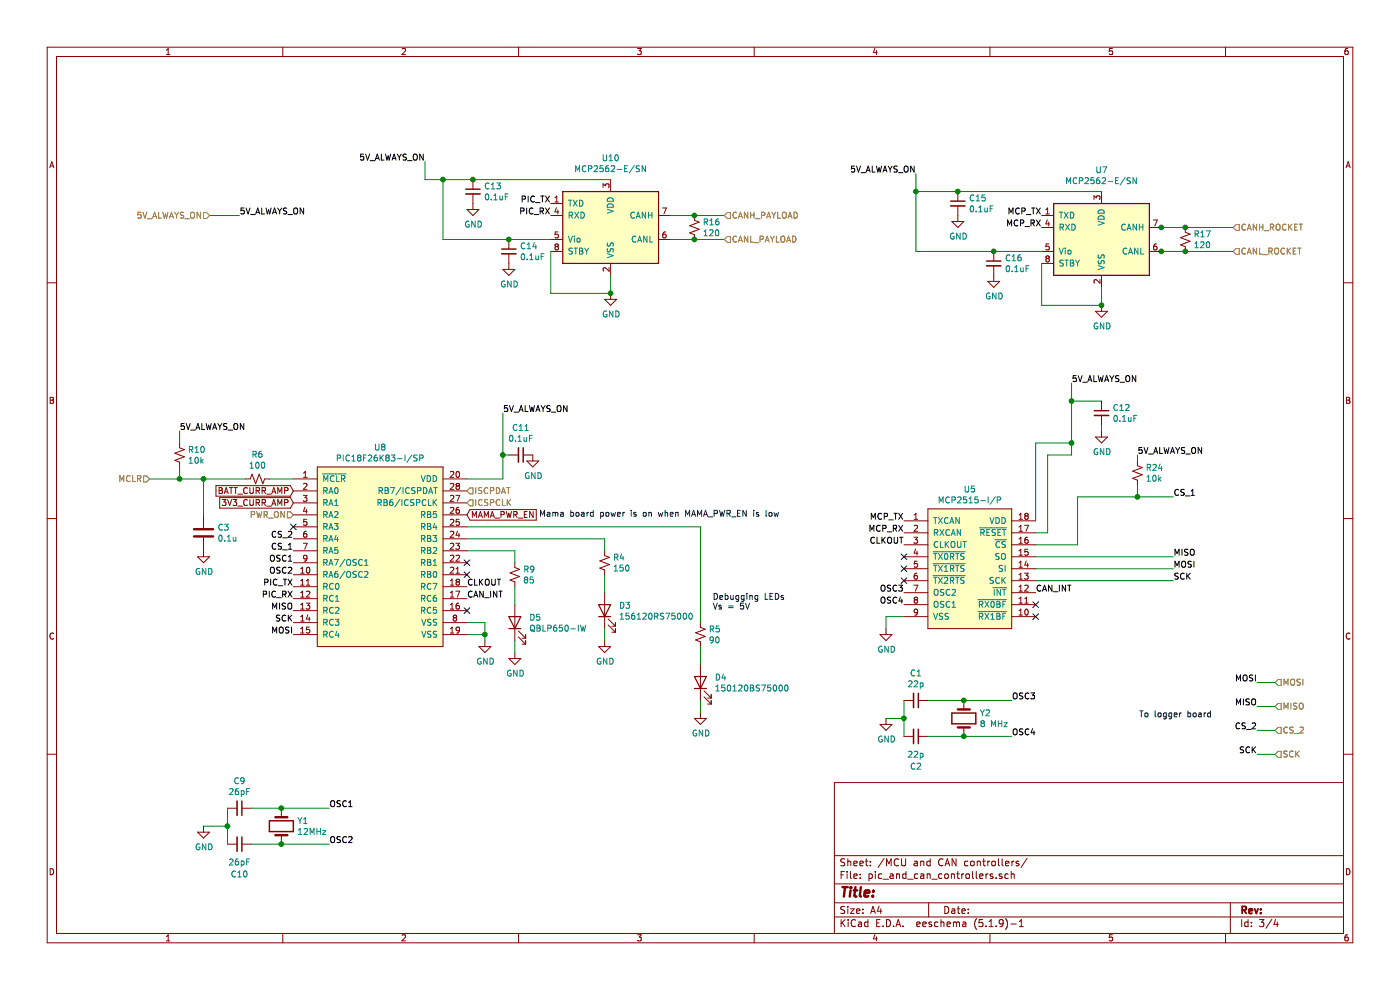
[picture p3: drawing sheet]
EESchema Schematic File Version 4
EELAYER 30 0
EELAYER END
$Descr A4 11693 8268
encoding utf-8
Sheet 3 4
Title ""
Date ""
Rev ""
Comp ""
Comment1 ""
Comment2 ""
Comment3 ""
Comment4 ""
$EndDescr
$Comp
L Interface_CAN_LIN:MCP2562-E-SN U7
U 1 1
P 9200 2000
F 0 "U7" H 9200 2581 50  0000 C CNN
F 1 "MCP2562-E/SN" H 9200 2490 50  0000 C CNN
F 2 "Package_SO:SOIC-8_3.9x4.9mm_P1.27mm" H 9200 1500 50  0001 C CIN
F 3 "http://ww1.microchip.com/downloads/en/DeviceDoc/25167A.pdf" H 9200 2000 50  0001 C CNN
	1    9200 2000
	1    0    0    -1  
$EndComp
$Comp
L power:GND #PWR051
U 1 1
P 5100 2450
F 0 "#PWR051" H 5100 2200 50  0001 C CNN
F 1 "GND" H 5105 2277 50  0000 C CNN
F 2 "" H 5100 2450 50  0001 C CNN
F 3 "" H 5100 2450 50  0001 C CNN
	1    5100 2450
	1    0    0    -1  
$EndComp
$Comp
L Device:C_Small C14
U 1 1
P 4250 2100
F 0 "C14" H 4342 2146 50  0000 L CNN
F 1 "0.1uF" H 4342 2055 50  0000 L CNN
F 2 "" H 4250 2100 50  0001 C CNN
F 3 "~" H 4250 2100 50  0001 C CNN
	1    4250 2100
	1    0    0    -1  
$EndComp
Text HLabel 10300 1900 2    50   Input ~ 0
CANH_ROCKET
Text HLabel 10300 2100 2    50   Input ~ 0
CANL_ROCKET
Text Label 4600 1700 2    50   ~ 0
PIC_TX
Text Label 4600 1800 2    50   ~ 0
PIC_RX
Text Label 8700 1800 2    50   ~ 0
MCP_TX
Text Label 8700 1900 2    50   ~ 0
MCP_RX
Text HLabel 1750 1800 0    50   Input ~ 0
5V_ALWAYS_ON
Wire Wire Line
	1750 1800 2000 1800
Wire Wire Line
	5100 2450 5100 2300
$Comp
L power:GND #PWR053
U 1 1
P 9200 2550
F 0 "#PWR053" H 9200 2300 50  0001 C CNN
F 1 "GND" H 9205 2377 50  0000 C CNN
F 2 "" H 9200 2550 50  0001 C CNN
F 3 "" H 9200 2550 50  0001 C CNN
	1    9200 2550
	1    0    0    -1  
$EndComp
$Comp
L Device:C_Small C16
U 1 1
P 8300 2200
F 0 "C16" H 8392 2246 50  0000 L CNN
F 1 "0.1uF" H 8392 2155 50  0000 L CNN
F 2 "" H 8300 2200 50  0001 C CNN
F 3 "~" H 8300 2200 50  0001 C CNN
	1    8300 2200
	1    0    0    -1  
$EndComp
Wire Wire Line
	7650 1450 7650 1600
Wire Wire Line
	7650 2100 8300 2100
Wire Wire Line
	7650 1600 8000 1600
Wire Wire Line
	4600 2100 4600 2450
Wire Wire Line
	8700 2200 8700 2550
Wire Wire Line
	8700 2550 9200 2550
Wire Wire Line
	9200 2550 9200 2400
Text HLabel 3900 4100 2    50   Input ~ 0
ISCPDAT
Text HLabel 1250 4000 0    50   Input ~ 0
MCLR
$Comp
L power:GND #PWR045
U 1 1
P 4450 3800
F 0 "#PWR045" H 4450 3550 50  0001 C CNN
F 1 "GND" H 4455 3627 50  0000 C CNN
F 2 "" H 4450 3800 50  0001 C CNN
F 3 "" H 4450 3800 50  0001 C CNN
	1    4450 3800
	1    0    0    -1  
$EndComp
$Comp
L Device:C_Small C11
U 1 1
P 4350 3800
F 0 "C11" V 4121 3800 50  0000 C CNN
F 1 "0.1uF" V 4212 3800 50  0000 C CNN
F 2 "" H 4350 3800 50  0001 C CNN
F 3 "~" H 4350 3800 50  0001 C CNN
	1    4350 3800
	0    1    1    0   
$EndComp
$Comp
L Device:Crystal Y1
U 1 1
P 2350 6900
F 0 "Y1" V 2304 7031 50  0000 L CNN
F 1 "12MHz" V 2395 7031 50  0000 L CNN
F 2 "" H 2350 6900 50  0001 C CNN
F 3 "~" H 2350 6900 50  0001 C CNN
	1    2350 6900
	0    1    1    0   
$EndComp
$Comp
L Device:C_Small C10
U 1 1
P 2000 7050
F 0 "C10" V 2250 7050 50  0000 C CNN
F 1 "26pF" V 2150 7050 50  0000 C CNN
F 2 "" H 2000 7050 50  0001 C CNN
F 3 "~" H 2000 7050 50  0001 C CNN
	1    2000 7050
	0    1    1    0   
$EndComp
$Comp
L Device:C_Small C9
U 1 1
P 2000 6750
F 0 "C9" V 1771 6750 50  0000 C CNN
F 1 "26pF" V 1862 6750 50  0000 C CNN
F 2 "" H 2000 6750 50  0001 C CNN
F 3 "~" H 2000 6750 50  0001 C CNN
	1    2000 6750
	0    1    1    0   
$EndComp
$Comp
L power:GND #PWR040
U 1 1
P 1700 6900
F 0 "#PWR040" H 1700 6650 50  0001 C CNN
F 1 "GND" H 1705 6727 50  0000 C CNN
F 2 "" H 1700 6900 50  0001 C CNN
F 3 "" H 1700 6900 50  0001 C CNN
	1    1700 6900
	1    0    0    -1  
$EndComp
Wire Wire Line
	2100 6750 2350 6750
Wire Wire Line
	2100 7050 2350 7050
Wire Wire Line
	1900 6900 1700 6900
Text Label 2450 4800 2    50   ~ 0
OSC2
Text Label 2750 6750 0    50   ~ 0
OSC1
Text Label 2750 7050 0    50   ~ 0
OSC2
Wire Wire Line
	2350 7050 2750 7050
Connection ~ 2350 7050
Wire Wire Line
	2350 6750 2750 6750
Connection ~ 2350 6750
Text HLabel 3900 4200 2    50   Input ~ 0
ICSPCLK
Wire Wire Line
	1900 6750 1900 6900
Connection ~ 1900 6900
Wire Wire Line
	1900 6900 1900 7050
Text Label 2450 4900 2    50   ~ 0
PIC_TX
Text Label 2450 5000 2    50   ~ 0
PIC_RX
Text Label 2450 4600 2    50   ~ 0
CS_1
Text Label 2450 5300 2    50   ~ 0
MOSI
Text Label 2450 5100 2    50   ~ 0
MISO
Text Label 2450 5200 2    50   ~ 0
SCK
Text Label 3900 4900 0    50   ~ 0
CLKOUT
Text Label 8650 4950 0    50   ~ 0
CAN_INT
Text Label 3900 5000 0    50   ~ 0
CAN_INT
Text HLabel 6050 1800 2    50   Input ~ 0
CANH_PAYLOAD
Text HLabel 6050 2000 2    50   Input ~ 0
CANL_PAYLOAD
Text HLabel 2450 4300 0    50   Input ~ 0
PWR_ON
$Comp
L Device:C_Small C15
U 1 1
P 8000 1700
F 0 "C15" H 8092 1746 50  0000 L CNN
F 1 "0.1uF" H 8092 1655 50  0000 L CNN
F 2 "" H 8000 1700 50  0001 C CNN
F 3 "~" H 8000 1700 50  0001 C CNN
	1    8000 1700
	1    0    0    -1  
$EndComp
Connection ~ 7650 1600
$Comp
L Device:C_Small C13
U 1 1
P 3950 1600
F 0 "C13" H 4042 1646 50  0000 L CNN
F 1 "0.1uF" H 4042 1555 50  0000 L CNN
F 2 "" H 3950 1600 50  0001 C CNN
F 3 "~" H 3950 1600 50  0001 C CNN
	1    3950 1600
	1    0    0    -1  
$EndComp
Text HLabel 10650 5700 2    50   Input ~ 0
MOSI
Text HLabel 10650 5900 2    50   Input ~ 0
MISO
Text HLabel 10650 6100 2    50   Input ~ 0
CS_2
Text HLabel 10650 6300 2    50   Input ~ 0
SCK
Text Label 10500 6100 2    50   ~ 0
CS_2
Text Label 10500 5900 2    50   ~ 0
MISO
Text Label 10500 5700 2    50   ~ 0
MOSI
Text Label 10500 6300 2    50   ~ 0
SCK
Text Notes 10125 6000 2    50   ~ 0
To logger board\n
Text Label 7550 4450 2    50   ~ 0
MCP_RX
Text Label 7550 4350 2    50   ~ 0
MCP_TX
NoConn ~ 7550 4650
NoConn ~ 7550 4750
NoConn ~ 7550 4850
$Comp
L power:GND #PWR046
U 1 1
P 7400 5250
F 0 "#PWR046" H 7400 5000 50  0001 C CNN
F 1 "GND" H 7405 5077 50  0000 C CNN
F 2 "" H 7400 5250 50  0001 C CNN
F 3 "" H 7400 5250 50  0001 C CNN
	1    7400 5250
	1    0    0    -1  
$EndComp
NoConn ~ 8650 5150
NoConn ~ 8650 5050
Text Label 7550 4550 2    50   ~ 0
CLKOUT
Text Label 9800 4850 0    50   ~ 0
SCK
Text Label 9800 4150 0    50   ~ 0
CS_1
Text Label 9800 4650 0    50   ~ 0
MISO
Text Label 9800 4750 0    50   ~ 0
MOSI
Connection ~ 5100 2450
Connection ~ 8000 1600
Wire Wire Line
	8000 1600 9200 1600
Connection ~ 9200 2550
Wire Wire Line
	7650 1600 7650 2100
$Comp
L power:GND #PWR013
U 1 1
P 8000 1800
F 0 "#PWR013" H 8000 1550 50  0001 C CNN
F 1 "GND" H 8005 1627 50  0000 C CNN
F 2 "" H 8000 1800 50  0001 C CNN
F 3 "" H 8000 1800 50  0001 C CNN
	1    8000 1800
	1    0    0    -1  
$EndComp
$Comp
L power:GND #PWR029
U 1 1
P 8300 2300
F 0 "#PWR029" H 8300 2050 50  0001 C CNN
F 1 "GND" H 8305 2127 50  0000 C CNN
F 2 "" H 8300 2300 50  0001 C CNN
F 3 "" H 8300 2300 50  0001 C CNN
	1    8300 2300
	1    0    0    -1  
$EndComp
$Comp
L power:GND #PWR026
U 1 1
P 3950 1700
F 0 "#PWR026" H 3950 1450 50  0001 C CNN
F 1 "GND" H 3955 1527 50  0000 C CNN
F 2 "" H 3950 1700 50  0001 C CNN
F 3 "" H 3950 1700 50  0001 C CNN
	1    3950 1700
	1    0    0    -1  
$EndComp
Wire Wire Line
	4600 2450 5100 2450
$Comp
L power:GND #PWR039
U 1 1
P 4250 2200
F 0 "#PWR039" H 4250 1950 50  0001 C CNN
F 1 "GND" H 4255 2027 50  0000 C CNN
F 2 "" H 4250 2200 50  0001 C CNN
F 3 "" H 4250 2200 50  0001 C CNN
	1    4250 2200
	1    0    0    -1  
$EndComp
$Comp
L Device:R_Small_US R10
U 1 1
P 1500 3800
F 0 "R10" H 1568 3846 50  0000 L CNN
F 1 "10k" H 1568 3755 50  0000 L CNN
F 2 "" H 1500 3800 50  0001 C CNN
F 3 "~" H 1500 3800 50  0001 C CNN
	1    1500 3800
	1    0    0    -1  
$EndComp
$Comp
L payload2020_custom:MCP2515-canhw U5
U 1 1
P 8100 4550
F 0 "U5" H 8100 5015 50  0000 C CNN
F 1 "MCP2515-I/P" H 8100 4924 50  0000 C CNN
F 2 "" H 8050 4550 50  0001 C CNN
F 3 "https://ww1.microchip.com/downloads/en/DeviceDoc/MCP2515-Family-Data-Sheet-DS20001801K.pdf" H 8050 4550 50  0001 C CNN
	1    8100 4550
	1    0    0    -1  
$EndComp
$Comp
L Device:R_Small_US R24
U 1 1
P 9500 3950
F 0 "R24" H 9568 3996 50  0000 L CNN
F 1 "10k" H 9568 3905 50  0000 L CNN
F 2 "" H 9500 3950 50  0001 C CNN
F 3 "~" H 9500 3950 50  0001 C CNN
	1    9500 3950
	1    0    0    -1  
$EndComp
Text GLabel 2450 4100 0    50   Input ~ 0
BATT_CURR_AMP
Text GLabel 2450 4200 0    50   Input ~ 0
3V3_CURR_AMP
NoConn ~ 3900 4700
NoConn ~ 3900 4800
$Comp
L Device:LED D?
U 1 1
P 5050 5100
AR Path="/60ADFB56" Ref="D?"  Part="1" 
AR Path="/6016C5CD/60ADFB56" Ref="D3"  Part="1" 
F 0 "D3" V 5089 4982 50  0000 R CNN
F 1 "156120RS75000" V 4998 4982 50  0000 R CNN
F 2 "" H 5050 5100 50  0001 C CNN
F 3 "~" H 5050 5100 50  0001 C CNN
	1    5050 5100
	0    -1   -1   0   
$EndComp
$Comp
L Device:R_Small_US R?
U 1 1
P 5050 4700
AR Path="/60ADFB5C" Ref="R?"  Part="1" 
AR Path="/6016C5CD/60ADFB5C" Ref="R4"  Part="1" 
F 0 "R4" H 5118 4746 50  0000 L CNN
F 1 "150" H 5118 4655 50  0000 L CNN
F 2 "" H 5050 4700 50  0001 C CNN
F 3 "~" H 5050 4700 50  0001 C CNN
	1    5050 4700
	1    0    0    -1  
$EndComp
Wire Wire Line
	5050 4800 5050 4950
$Comp
L power:GND #PWR?
U 1 1
P 5050 5350
AR Path="/60ADFB63" Ref="#PWR?"  Part="1" 
AR Path="/6016C5CD/60ADFB63" Ref="#PWR018"  Part="1" 
F 0 "#PWR018" H 5050 5100 50  0001 C CNN
F 1 "GND" H 5055 5177 50  0000 C CNN
F 2 "" H 5050 5350 50  0001 C CNN
F 3 "" H 5050 5350 50  0001 C CNN
	1    5050 5350
	1    0    0    -1  
$EndComp
Text Notes 5950 5100 0    50   ~ 0
Debugging LEDs\nVs = 5V\n
Wire Wire Line
	5050 4500 5050 4600
Wire Wire Line
	5050 5250 5050 5350
$Comp
L Device:LED D?
U 1 1
P 5850 5700
AR Path="/60AEEF4C" Ref="D?"  Part="1" 
AR Path="/6016C5CD/60AEEF4C" Ref="D4"  Part="1" 
F 0 "D4" V 5889 5582 50  0000 R CNN
F 1 "150120BS75000" V 5798 5582 50  0000 R CNN
F 2 "" H 5850 5700 50  0001 C CNN
F 3 "~" H 5850 5700 50  0001 C CNN
	1    5850 5700
	0    -1   -1   0   
$EndComp
$Comp
L Device:R_Small_US R?
U 1 1
P 5850 5300
AR Path="/60AEEF52" Ref="R?"  Part="1" 
AR Path="/6016C5CD/60AEEF52" Ref="R5"  Part="1" 
F 0 "R5" H 5918 5346 50  0000 L CNN
F 1 "90" H 5918 5255 50  0000 L CNN
F 2 "" H 5850 5300 50  0001 C CNN
F 3 "~" H 5850 5300 50  0001 C CNN
	1    5850 5300
	1    0    0    -1  
$EndComp
$Comp
L power:GND #PWR?
U 1 1
P 5850 5950
AR Path="/60AEEF59" Ref="#PWR?"  Part="1" 
AR Path="/6016C5CD/60AEEF59" Ref="#PWR019"  Part="1" 
F 0 "#PWR019" H 5850 5700 50  0001 C CNN
F 1 "GND" H 5855 5777 50  0000 C CNN
F 2 "" H 5850 5950 50  0001 C CNN
F 3 "" H 5850 5950 50  0001 C CNN
	1    5850 5950
	1    0    0    -1  
$EndComp
Text Label 2450 4700 2    50   ~ 0
OSC1
$Comp
L Device:C_Small C2
U 1 1
P 7650 6150
F 0 "C2" V 7900 6150 50  0000 C CNN
F 1 "22p" V 7800 6150 50  0000 C CNN
F 2 "" H 7650 6150 50  0001 C CNN
F 3 "~" H 7650 6150 50  0001 C CNN
	1    7650 6150
	0    1    1    0   
$EndComp
$Comp
L Device:C_Small C1
U 1 1
P 7650 5850
F 0 "C1" V 7421 5850 50  0000 C CNN
F 1 "22p" V 7512 5850 50  0000 C CNN
F 2 "" H 7650 5850 50  0001 C CNN
F 3 "~" H 7650 5850 50  0001 C CNN
	1    7650 5850
	0    1    1    0   
$EndComp
$Comp
L power:GND #PWR021
U 1 1
P 7400 6000
F 0 "#PWR021" H 7400 5750 50  0001 C CNN
F 1 "GND" H 7405 5827 50  0000 C CNN
F 2 "" H 7400 6000 50  0001 C CNN
F 3 "" H 7400 6000 50  0001 C CNN
	1    7400 6000
	1    0    0    -1  
$EndComp
Text Label 8450 5850 0    50   ~ 0
OSC3
Text Label 8450 6150 0    50   ~ 0
OSC4
Text Label 7550 4950 2    50   ~ 0
OSC3
Text Label 7550 5050 2    50   ~ 0
OSC4
NoConn ~ 3900 5100
Text Label 2000 1800 0    50   ~ 0
5V_ALWAYS_ON
$Comp
L power:GND #PWR048
U 1 1
P 9200 3600
F 0 "#PWR048" H 9200 3350 50  0001 C CNN
F 1 "GND" H 9205 3427 50  0000 C CNN
F 2 "" H 9200 3600 50  0001 C CNN
F 3 "" H 9200 3600 50  0001 C CNN
	1    9200 3600
	1    0    0    -1  
$EndComp
$Comp
L Device:C_Small C12
U 1 1
P 9200 3450
F 0 "C12" H 9292 3496 50  0000 L CNN
F 1 "0.1uF" H 9292 3405 50  0000 L CNN
F 2 "" H 9200 3450 50  0001 C CNN
F 3 "~" H 9200 3450 50  0001 C CNN
	1    9200 3450
	1    0    0    -1  
$EndComp
$Comp
L Device:R_Small_US R?
U 1 1
P 4300 4800
AR Path="/60B56CD5" Ref="R?"  Part="1" 
AR Path="/6016C5CD/60B56CD5" Ref="R9"  Part="1" 
F 0 "R9" H 4368 4846 50  0000 L CNN
F 1 "85" H 4368 4755 50  0000 L CNN
F 2 "" H 4300 4800 50  0001 C CNN
F 3 "~" H 4300 4800 50  0001 C CNN
	1    4300 4800
	1    0    0    -1  
$EndComp
$Comp
L power:GND #PWR?
U 1 1
P 4300 5450
AR Path="/60B56CCD" Ref="#PWR?"  Part="1" 
AR Path="/6016C5CD/60B56CCD" Ref="#PWR07"  Part="1" 
F 0 "#PWR07" H 4300 5200 50  0001 C CNN
F 1 "GND" H 4305 5277 50  0000 C CNN
F 2 "" H 4300 5450 50  0001 C CNN
F 3 "" H 4300 5450 50  0001 C CNN
	1    4300 5450
	1    0    0    -1  
$EndComp
$Comp
L Device:LED D?
U 1 1
P 4300 5200
AR Path="/60B56CC6" Ref="D?"  Part="1" 
AR Path="/6016C5CD/60B56CC6" Ref="D5"  Part="1" 
F 0 "D5" V 4339 5082 50  0000 R CNN
F 1 "QBLP650-IW" V 4248 5082 50  0000 R CNN
F 2 "" H 4300 5200 50  0001 C CNN
F 3 "~" H 4300 5200 50  0001 C CNN
	1    4300 5200
	0    -1   -1   0   
$EndComp
$Comp
L Device:R_Small_US R6
U 1 1
P 2150 4000
F 0 "R6" V 1945 4000 50  0000 C CNN
F 1 "100" V 2036 4000 50  0000 C CNN
F 2 "" H 2150 4000 50  0001 C CNN
F 3 "~" H 2150 4000 50  0001 C CNN
	1    2150 4000
	0    1    1    0   
$EndComp
$Comp
L Device:C C3
U 1 1
P 1700 4450
F 0 "C3" H 1815 4496 50  0000 L CNN
F 1 "0.1u" H 1815 4405 50  0000 L CNN
F 2 "" H 1738 4300 50  0001 C CNN
F 3 "~" H 1700 4450 50  0001 C CNN
	1    1700 4450
	1    0    0    -1  
$EndComp
$Comp
L power:GND #PWR06
U 1 1
P 1700 4600
F 0 "#PWR06" H 1700 4350 50  0001 C CNN
F 1 "GND" H 1705 4427 50  0000 C CNN
F 2 "" H 1700 4600 50  0001 C CNN
F 3 "" H 1700 4600 50  0001 C CNN
	1    1700 4600
	1    0    0    -1  
$EndComp
Text GLabel 3900 4300 2    50   Input ~ 0
MAMA_PWR_EN
NoConn ~ 2450 4400
Text Notes 4500 4325 0    50   ~ 0
Mama board power is on when MAMA_PWR_EN is low
Text Label 1500 3600 0    50   ~ 0
5V_ALWAYS_ON
Text Label 4200 3450 0    50   ~ 0
5V_ALWAYS_ON
Text Label 3550 1350 2    50   ~ 0
5V_ALWAYS_ON
Text Label 7650 1450 2    50   ~ 0
5V_ALWAYS_ON
Text Label 8950 3200 0    50   ~ 0
5V_ALWAYS_ON
$Comp
L power:GND #PWR043
U 1 1
P 4050 5350
F 0 "#PWR043" H 4050 5100 50  0001 C CNN
F 1 "GND" H 4055 5177 50  0000 C CNN
F 2 "" H 4050 5350 50  0001 C CNN
F 3 "" H 4050 5350 50  0001 C CNN
	1    4050 5350
	1    0    0    -1  
$EndComp
Wire Wire Line
	3900 5200 4050 5200
Wire Wire Line
	4050 5200 4050 5300
Wire Wire Line
	3900 5300 4050 5300
Connection ~ 4050 5300
Wire Wire Line
	4050 5300 4050 5350
Wire Wire Line
	3900 4600 4300 4600
Wire Wire Line
	4300 4600 4300 4700
Wire Wire Line
	4300 4900 4300 5050
Wire Wire Line
	4300 5350 4300 5450
Wire Wire Line
	3900 4500 5050 4500
Wire Wire Line
	5850 5950 5850 5850
Wire Wire Line
	5850 4400 3900 4400
Wire Wire Line
	5850 5550 5850 5400
Wire Wire Line
	5850 5200 5850 4400
Wire Wire Line
	3900 4000 4200 4000
Wire Wire Line
	4200 4000 4200 3800
Wire Wire Line
	4250 3800 4200 3800
Connection ~ 4200 3800
Wire Wire Line
	4200 3800 4200 3450
Wire Wire Line
	1500 3600 1500 3700
Wire Wire Line
	1500 3900 1500 4000
Wire Wire Line
	1700 4000 2050 4000
Wire Wire Line
	2250 4000 2450 4000
Wire Wire Line
	1700 4000 1700 4300
Connection ~ 1700 4000
Connection ~ 1500 4000
Wire Wire Line
	1500 4000 1250 4000
Wire Wire Line
	1500 4000 1700 4000
$Comp
L Device:Crystal Y2
U 1 1
P 8050 6000
F 0 "Y2" V 8004 6131 50  0000 L CNN
F 1 "8 MHz" V 8095 6131 50  0000 L CNN
F 2 "" H 8050 6000 50  0001 C CNN
F 3 "~" H 8050 6000 50  0001 C CNN
	1    8050 6000
	0    1    1    0   
$EndComp
Wire Wire Line
	7750 5850 8050 5850
Connection ~ 8050 5850
Wire Wire Line
	8050 5850 8450 5850
Wire Wire Line
	7750 6150 8050 6150
Connection ~ 8050 6150
Wire Wire Line
	8050 6150 8450 6150
Wire Wire Line
	7550 5850 7550 6000
Wire Wire Line
	7550 6000 7400 6000
Connection ~ 7550 6000
Wire Wire Line
	7550 6000 7550 6150
Wire Wire Line
	7550 5150 7400 5150
Wire Wire Line
	7400 5150 7400 5250
Wire Wire Line
	8650 4650 9800 4650
Wire Wire Line
	9800 4750 8650 4750
Wire Wire Line
	8650 4850 9800 4850
Text Label 9500 3800 0    50   ~ 0
5V_ALWAYS_ON
Wire Wire Line
	9500 3800 9500 3850
Wire Wire Line
	8650 4550 9000 4550
Wire Wire Line
	9000 4550 9000 4150
Wire Wire Line
	9000 4150 9500 4150
Wire Wire Line
	9500 4150 9500 4050
Connection ~ 9500 4150
Wire Wire Line
	9500 4150 9800 4150
Wire Wire Line
	9200 3550 9200 3600
Wire Wire Line
	8650 3700 8950 3700
Wire Wire Line
	8950 3700 8950 3350
Wire Wire Line
	8650 3700 8650 4350
Wire Wire Line
	8950 3350 9200 3350
Connection ~ 8950 3350
Wire Wire Line
	8650 4450 8750 4450
Wire Wire Line
	8750 4450 8750 3800
Wire Wire Line
	8750 3800 8950 3800
Wire Wire Line
	8950 3800 8950 3700
Connection ~ 8950 3700
Text Label 2450 4500 2    50   ~ 0
CS_2
$Comp
L payload2020_custom:PIC18F26K83-canhw U8
U 1 1
P 3200 4650
F 0 "U8" H 3175 5565 50  0000 C CNN
F 1 "PIC18F26K83-I/SP" H 3175 5474 50  0000 C CNN
F 2 "" H 3650 4650 50  0001 C CNN
F 3 "https://ww1.microchip.com/downloads/en/DeviceDoc/PIC18(L)F2526K83-Data-Sheet-DS40001943C.pdf" H 3650 4650 50  0001 C CNN
	1    3200 4650
	1    0    0    -1  
$EndComp
Wire Wire Line
	3550 1350 3550 1500
Wire Wire Line
	3550 1500 3700 1500
Connection ~ 3950 1500
Wire Wire Line
	3950 1500 5100 1500
$Comp
L Interface_CAN_LIN:MCP2562-E-SN U10
U 1 1
P 5100 1900
F 0 "U10" H 5100 2481 50  0000 C CNN
F 1 "MCP2562-E/SN" H 5100 2390 50  0000 C CNN
F 2 "Package_SO:SOIC-8_3.9x4.9mm_P1.27mm" H 5100 1400 50  0001 C CIN
F 3 "http://ww1.microchip.com/downloads/en/DeviceDoc/25167A.pdf" H 5100 1900 50  0001 C CNN
	1    5100 1900
	1    0    0    -1  
$EndComp
Wire Wire Line
	4600 2000 4250 2000
Wire Wire Line
	3700 2000 3700 1500
Connection ~ 4250 2000
Wire Wire Line
	4250 2000 3700 2000
Connection ~ 3700 1500
Wire Wire Line
	3700 1500 3950 1500
Wire Wire Line
	10500 5700 10650 5700
Wire Wire Line
	10650 5900 10500 5900
Wire Wire Line
	10500 6100 10650 6100
Wire Wire Line
	10650 6300 10500 6300
Wire Wire Line
	8700 2100 8300 2100
Connection ~ 8300 2100
Wire Wire Line
	8950 3350 8950 3200
$Comp
L Device:R_Small_US R17
U 1 1
P 9900 2000
F 0 "R17" H 9968 2046 50  0000 L CNN
F 1 "120" H 9968 1955 50  0000 L CNN
F 2 "" H 9900 2000 50  0001 C CNN
F 3 "~" H 9900 2000 50  0001 C CNN
	1    9900 2000
	1    0    0    -1  
$EndComp
Connection ~ 9700 1900
Connection ~ 9700 2100
Wire Wire Line
	5600 1800 5800 1800
Wire Wire Line
	6050 2000 5800 2000
Wire Wire Line
	9700 1900 9900 1900
Wire Wire Line
	9700 2100 9900 2100
Connection ~ 9900 1900
Wire Wire Line
	9900 1900 10300 1900
Connection ~ 9900 2100
Wire Wire Line
	9900 2100 10300 2100
$Comp
L Device:R_Small_US R16
U 1 1
P 5800 1900
F 0 "R16" H 5868 1946 50  0000 L CNN
F 1 "120" H 5868 1855 50  0000 L CNN
F 2 "" H 5800 1900 50  0001 C CNN
F 3 "~" H 5800 1900 50  0001 C CNN
	1    5800 1900
	1    0    0    -1  
$EndComp
Connection ~ 5800 1800
Wire Wire Line
	5800 1800 6050 1800
Connection ~ 5800 2000
Wire Wire Line
	5800 2000 5600 2000
$EndSCHEMATC
